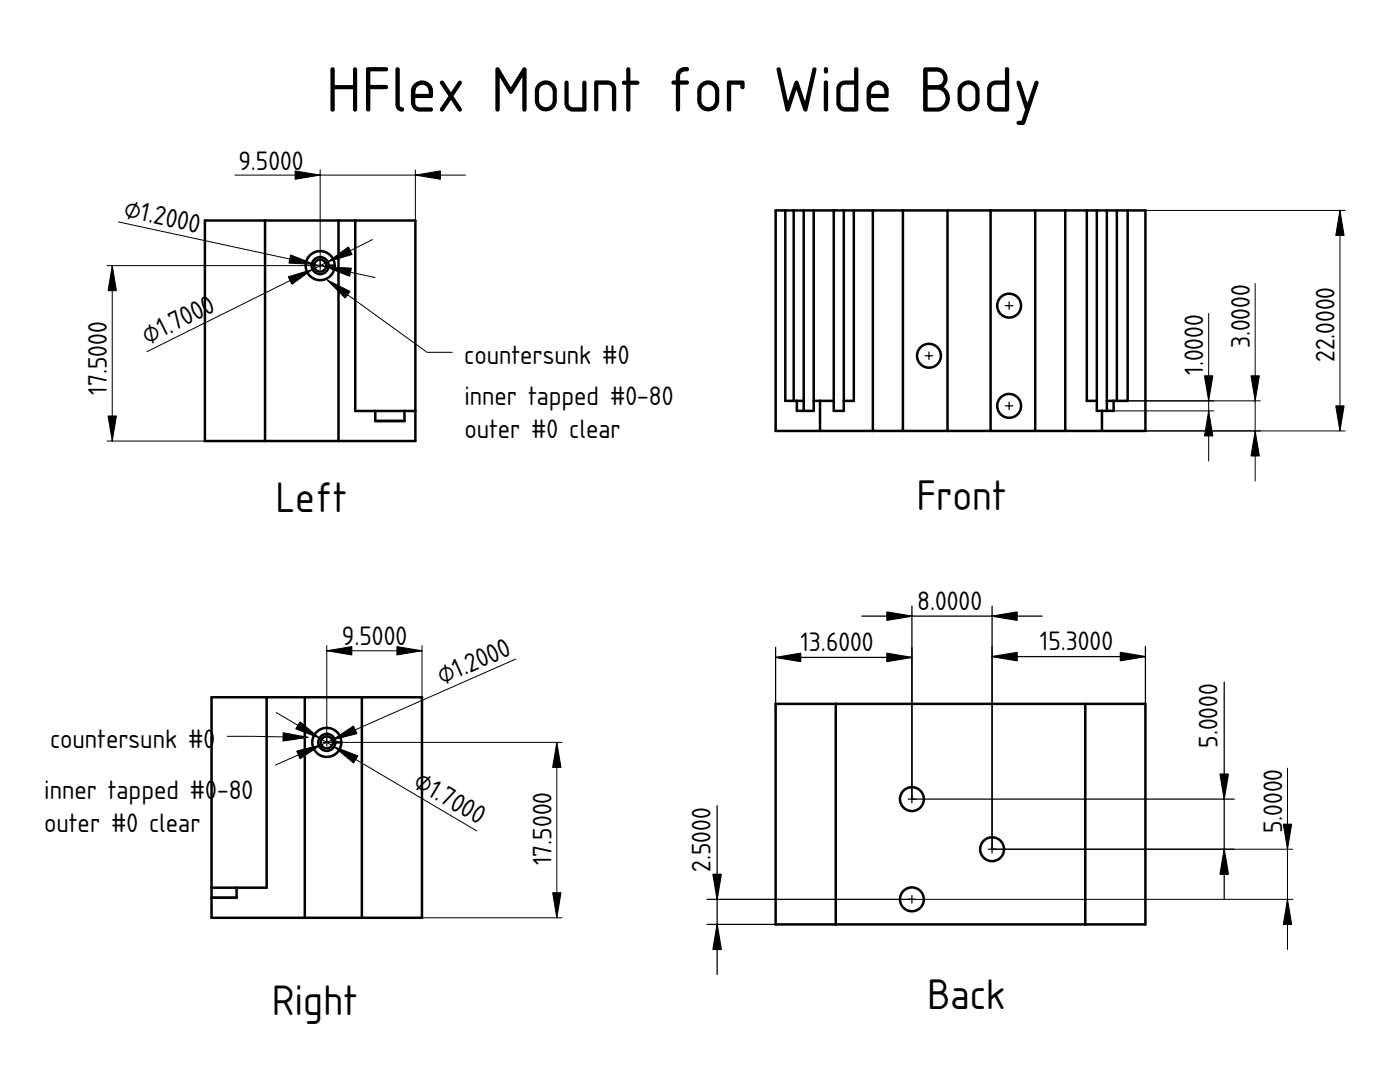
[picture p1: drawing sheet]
<svg xmlns="http://www.w3.org/2000/svg" width="279mm" height="216mm" viewBox="0 0 279 216" stroke-linecap="round" stroke-linejoin="round" font-family="sans-serif">
<path d="M191.7 64h.1" fill="none" stroke="#000" stroke-width=".2"/>
<g fill="#fff">
<path d="M197.7 42h8.9v44h-8.9z" fill-rule="evenodd"/>
<path d="M180.2 42h8.9v44h-8.9z" fill-rule="evenodd"/>
<path d="M189.1 42h8.6v44h-8.6z" fill-rule="evenodd"/>
</g>
<path d="M191.7 64h.1" fill="none" stroke="#000" stroke-width=".2"/>
<g fill="#fff">
<path d="M206.6 42h6v44h-6z" fill-rule="evenodd"/>
<path d="M174.2 42h6v44h-6z" fill-rule="evenodd"/>
<path d="M212.6 42h4.3v38h2v2h1v4h-7.3z" fill-rule="evenodd"/>
<path d="M170.4 42h3.8v44h-10.5v-6h2.7v2h2v-2h2z" fill-rule="evenodd"/>
<path d="M225 42h3.6v44h-8.7v-4h2.4v-2h2.7z" fill-rule="evenodd"/>
<path d="M162.4 42h4v38h-4z" fill-rule="evenodd"/>
<path d="M154.8 42h1.9v38h2.3v2h3.4v-2h1.3v6h-8.9z" fill-rule="evenodd"/>
<path d="M222.9 42h2.1v38h-2.1z" fill-rule="evenodd"/>
<path d="M166.4 42h2v40h-2z" fill-rule="evenodd"/>
<path d="M160.4 42h2v40h-2z" fill-rule="evenodd"/>
<path d="M218.9 42h2v40h-2z" fill-rule="evenodd"/>
<path d="M216.9 42h2v38h-2z" fill-rule="evenodd"/>
<path d="M168.4 42h2v38h-2z" fill-rule="evenodd"/>
<path d="M158.4 42h2v38h-2z" fill-rule="evenodd"/>
<path d="M220.9 42h2v38h-2z" fill-rule="evenodd"/>
<path d="M156.7 42h1.7v38h-1.7z" fill-rule="evenodd"/>
<path d="M159 80h1.4v2h-1.4z" fill-rule="evenodd"/>
<path d="M220.9 80h1.4v2h-1.4z" fill-rule="evenodd"/>
<circle cx="201.4" cy="81" r="2.38"/>
<circle cx="185.4" cy="71" r="2.38"/>
<circle cx="201.4" cy="61" r="2.38"/>
</g>
<g fill="none" stroke="#000" stroke-width=".5">
<path d="M154.8 42h73.8v44h-73.8zM156.7 42v38h3.7M158.4 42v38M160.4 42v40M162.4 42v40h-3.4v-2M166.4 42v40h2v-40M170.4 42v38h-2M174.2 42v44M180.2 42v44M189.1 42v44M197.7 42v44M206.6 42v44"/>
<path d="M212.6 42v44M216.9 42v38h2M218.9 42v40h3.4v-2M220.9 42v40M222.9 42v38M225 42v38h-4.1M162.4 80h4M163.7 80v6M219.9 82v4"/>
<circle cx="185.4" cy="71" r="2.38"/>
<circle cx="201.4" cy="61" r="2.38"/>
<circle cx="201.4" cy="81" r="2.38"/>
</g>
<g fill="#000" stroke="#080808" stroke-width=".25">
<path d="M185.4 70.2v1.5zM184.6 71h1.5z" fill-rule="evenodd"/>
<path d="M201.4 60.2v1.5zM200.6 61h1.5z" fill-rule="evenodd"/>
<path d="M201.4 80.2v1.5zM200.6 81h1.5z" fill-rule="evenodd"/>
</g>
<path d="M228.6 42h39.9M250.5 56.6v39.4M267.4 42v44M191.7 64h.1M225 80h26.5M241.2 62.5v29.5M222.3 82h20M228.6 86h39.9" fill="none" stroke="#000" stroke-width=".2"/>
<path d="M267.4 42l.8 5h-1.6zM240.4 75h1.6l-.8 5zM249.7 75h1.6l-.8 5zM241.2 82l.8 5h-1.6zM250.5 86l.8 5h-1.6zM266.6 81h1.6l-.8 5z" fill="#000" stroke="#000" stroke-width=".2"/>
<path d="M40.9 44h42v44h-42z" fill-rule="evenodd" fill="#fff"/>
<path d="M61.9 66h.1" fill="none" stroke="#000" stroke-width=".2"/>
<path d="M52.9 44h14.7v44h-14.7z" fill-rule="evenodd" fill="#fff"/>
<path d="M61.9 66h.1" fill="none" stroke="#000" stroke-width=".2"/>
<g fill="#fff">
<path d="M40.9 44h12v44h-12z" fill-rule="evenodd"/>
<path d="M70.9 44h12v38h-12z" fill-rule="evenodd"/>
<path d="M67.6 44h3.3v38h4v2h5.8v-2h2.2v6h-15.3z" fill-rule="evenodd"/>
<path d="M61.6 51.2a2.9 2.9 0 0 1 3.3-.9 2.9 2.9 0 0 1 1.9 2.7h-1.2a1.7 1.7 0 0 1-2.4 1.5 1.7 1.7 0 0 1-.4-2.8 1.7 1.7 0 0 1 2.7 .9l.1 .4h1.2a2.9 2.9 0 0 1-3.9 2.7 2.9 2.9 0 0 1-1.3-4.5z" fill-rule="evenodd"/>
<path d="M74.9 82h5.8v2h-5.8z" fill-rule="evenodd"/>
<circle cx="63.9" cy="53" r="2.9"/>
<circle cx="63.9" cy="53" r="1.7"/>
<circle cx="63.9" cy="53" r="1.2"/>
</g>
<g fill="none" stroke="#000" stroke-width=".5">
<path d="M40.9 44h42v44h-42zM52.9 44v44M65.6 53h1.2M67.6 44v44M70.9 44v38h12M74.9 82v2h5.8v-2"/>
<circle cx="63.9" cy="53" r="2.9"/>
<circle cx="63.9" cy="53" r="1.7"/>
<circle cx="63.9" cy="53" r="1.2"/>
</g>
<path d="M63.9 52.3v1.5zM63.1 53h1.5z" fill-rule="evenodd" fill="#000" stroke="#080808" stroke-width=".25"/>
<path d="M46.9 34.9h46M63.9 33.9v19.1h-42.5M82.9 33.9v10.1M22.4 53v35M23.6 44.3l51.2 11.1M65.3 55.9l19.9 14.4h5M74.4 47.8l-45.1 22.4M61.9 66h.1M21.4 88h19.5" fill="none" stroke="#000" stroke-width=".2"/>
<path d="M58.9 34.1l5 .8-5 .9zM82.9 34.9l5-.8v1.7zM22.4 53l.8 5h-1.6zM57.5 55.2l4.9-1.4-4.1 2.9zM58 50.9l4.7 1.8-5-.2zM65.1 53.3l5 .2-.3 1.6zM65.3 55.9l4.6 2.2-1 1.4zM65.4 52.2l4.1-2.9 .8 1.5zM21.6 83h1.6l-.8 5z" fill="#000" stroke="#000" stroke-width=".2"/>
<path d="M42.2 139.1h42v44h-42z" fill-rule="evenodd" fill="#fff"/>
<path d="M63.2 161.1h.1" fill="none" stroke="#000" stroke-width=".2"/>
<g fill="#fff">
<path d="M72.2 139.1h12v44h-12z" fill-rule="evenodd"/>
<path d="M60.8 139.1h11.4v44h-11.4z" fill-rule="evenodd"/>
</g>
<path d="M63.2 161.1h.1" fill="none" stroke="#000" stroke-width=".2"/>
<g fill="#fff">
<path d="M42.2 139.1h11v38h-11z" fill-rule="evenodd"/>
<path d="M53.2 139.1h7.6v44h-18.6v-4h5v-2h6z" fill-rule="evenodd"/>
<path d="M63 146.3a2.9 2.9 0 0 1 3.2-.9 2.9 2.9 0 0 1 1.9 2.7h-1.2a1.7 1.7 0 0 1-2.4 1.6 1.7 1.7 0 0 1-.4-2.9 1.7 1.7 0 0 1 2.8 .9v.4h1.2a2.9 2.9 0 0 1-3.8 2.8 2.9 2.9 0 0 1-1.3-4.6z" fill-rule="evenodd"/>
<path d="M42.2 177.1h5v2h-5z" fill-rule="evenodd"/>
<circle cx="65.2" cy="148.1" r="2.9"/>
<circle cx="65.2" cy="148.1" r="1.7"/>
<circle cx="65.2" cy="148.1" r="1.2"/>
</g>
<g fill="none" stroke="#000" stroke-width=".5">
<path d="M42.2 139.1h42v44h-42zM53.2 139.1v38h-11M60.8 139.1v44M72.2 139.1v44M66.9 148.1h1.2M47.2 177.1v2h-5"/>
<circle cx="65.2" cy="148.1" r="2.9"/>
<circle cx="65.2" cy="148.1" r="1.7"/>
<circle cx="65.2" cy="148.1" r="1.2"/>
</g>
<path d="M65.2 147.4v1.5zM64.5 148.1h1.5z" fill-rule="evenodd" fill="#000" stroke="#080808" stroke-width=".25"/>
<path d="M65.2 128.8v19.3h47M65.2 129.9h19M84.2 128.8v10.3M102.9 131.5l-47.9 21.2M45.4 146.9l16.1 .2M55.1 142.2l40 23.6M111.1 148.1v35M63.2 161.1h.1M84.2 183.1h28" fill="none" stroke="#000" stroke-width=".2"/>
<path d="M65.2 129.9l5-.9v1.7zM79.2 129l5 .9-5 .8zM56.5 146.2l5 .9-5 .8zM59.9 144l3.9 3.3-4.8-1.9zM59.2 149.9l4.9-1.3-4.2 2.8zM66.3 147.6l4.3-2.7 .6 1.5zM66.7 149l4.7 1.8-.8 1.5zM111.1 148.1l.9 5h-1.7zM110.3 178.1h1.7l-.9 5z" fill="#000" stroke="#000" stroke-width=".2"/>
<path d="M154.8 140.5h73.8v44h-73.8z" fill-rule="evenodd" fill="#fff"/>
<path d="M191.7 162.5h.1" fill="none" stroke="#000" stroke-width=".2"/>
<path d="M166.8 140.5h49.8v44h-49.8z" fill-rule="evenodd" fill="#fff"/>
<path d="M191.7 162.5h.1" fill="none" stroke="#000" stroke-width=".2"/>
<g fill="#fff">
<path d="M216.6 140.5h12v44h-12z" fill-rule="evenodd"/>
<path d="M154.8 140.5h12v44h-12z" fill-rule="evenodd"/>
<circle cx="182" cy="179.5" r="2.38"/>
<circle cx="182" cy="159.5" r="2.38"/>
<circle cx="198" cy="169.5" r="2.38"/>
</g>
<g fill="none" stroke="#000" stroke-width=".5">
<path d="M154.8 140.5h73.8v44h-73.8zM166.8 140.5v44M216.6 140.5v44"/>
<circle cx="182" cy="159.5" r="2.38"/>
<circle cx="182" cy="179.5" r="2.38"/>
<circle cx="198" cy="169.5" r="2.38"/>
</g>
<g fill="#000" stroke="#080808" stroke-width=".25">
<path d="M182 158.7v1.5zM181.2 159.5h1.5z" fill-rule="evenodd"/>
<path d="M198 168.7v1.5zM197.2 169.5h1.5z" fill-rule="evenodd"/>
<path d="M182 178.7v1.5zM181.2 179.5h1.5z" fill-rule="evenodd"/>
</g>
<path d="M256.9 153.3v36.2M182 179.5h76M191.7 162.5h.1M198 169.5h60" fill="none" stroke="#000" stroke-width=".2"/>
<path d="M256.9 179.5l.9 5h-1.7zM256.1 164.5h1.7l-.9 5z" fill="#000" stroke="#000" stroke-width=".2"/>
<path d="M154.8 131.2h27.2M154.8 129.2v11.3M172 122.9h36M182 120.9v38.6h64.3M198 120.9v48.6h48.3M198 131h30.6M228.6 129v11.5M244.3 136.1v43.4M141.1 179.5h40.9M143.1 160.8v33.7M141.1 184.5h13.7" fill="none" stroke="#000" stroke-width=".25"/>
<path d="M154.8 131.2l5-.9v1.7zM177 122.1l5 .8-5 .9zM177 130.3l5 .9-5 .8zM198 122.9l5-.8v1.7zM198 131l5-.8v1.6zM223.6 130.2l5 .8-5 .8zM243.5 154.5h1.7l-.9 5zM142.3 174.5h1.7l-.9 5zM244.3 169.5l.9 5h-1.7zM143.1 184.5l.9 5h-1.7z" fill="#000" stroke="#000" stroke-width=".25"/>
<text font-size="12" x="65.1" y="22.3">HFlex Mount for Wide Body</text>
<g font-size="8">
<text x="182.9" y="101.7">Front</text>
<text x="55" y="102.2">Left</text>
<text x="54.2" y="202.4">Right</text>
<text x="185" y="201.3">Back</text>
</g>
<g font-size="5">
<text x="47.6" y="33.9">9.5000</text>
<text x="24.5" y="43.3" transform="rotate(12 24.5 43.3)">⌀1.2000</text>
<text x="29.4" y="68.8" transform="rotate(-26 29.4 68.8)">⌀1.7000</text>
<text x="249.4" y="69.5" transform="rotate(-90 249.4 69.5)">3.0000</text>
<text x="92.6" y="72.7">countersunk #0</text>
<text x="240.1" y="74.8" transform="rotate(-90 240.1 74.8)">1.0000</text>
<text x="266.3" y="72.3" transform="rotate(-90 266.3 72.3)">22.0000</text>
<text x="21.3" y="78.8" transform="rotate(-90 21.3 78.8)">17.5000</text>
<text x="92.7" y="80.7">inner tapped #0-80</text>
<text x="92.7" y="87.4">outer #0 clear</text>
<text x="183.1" y="121.6">8.0000</text>
<text x="68.2" y="128.8">9.5000</text>
<text x="159.7" y="129.9">13.6000</text>
<text x="207.5" y="129.7">15.3000</text>
<text x="88.2" y="136.7" transform="rotate(-24 88.2 136.7)">⌀1.2000</text>
<text x="10" y="149.3">countersunk #0</text>
<text x="243" y="149.2" transform="rotate(-90 243 149.2)">5.0000</text>
<text x="8.8" y="159.4">inner tapped #0</text>
<text x="43.3" y="159.4">-80</text>
<text x="82.3" y="156.8" transform="rotate(31 82.3 156.8)">⌀1.7000</text>
<text x="8.8" y="166">outer #0 clear</text>
<text x="255.9" y="166.3" transform="rotate(-90 255.9 166.3)">5.0000</text>
<text x="110" y="172.6" transform="rotate(-90 110 172.6)">17.5000</text>
<text x="141.8" y="173.9" transform="rotate(-90 141.8 173.9)">2.5000</text>
</g>
</svg>
